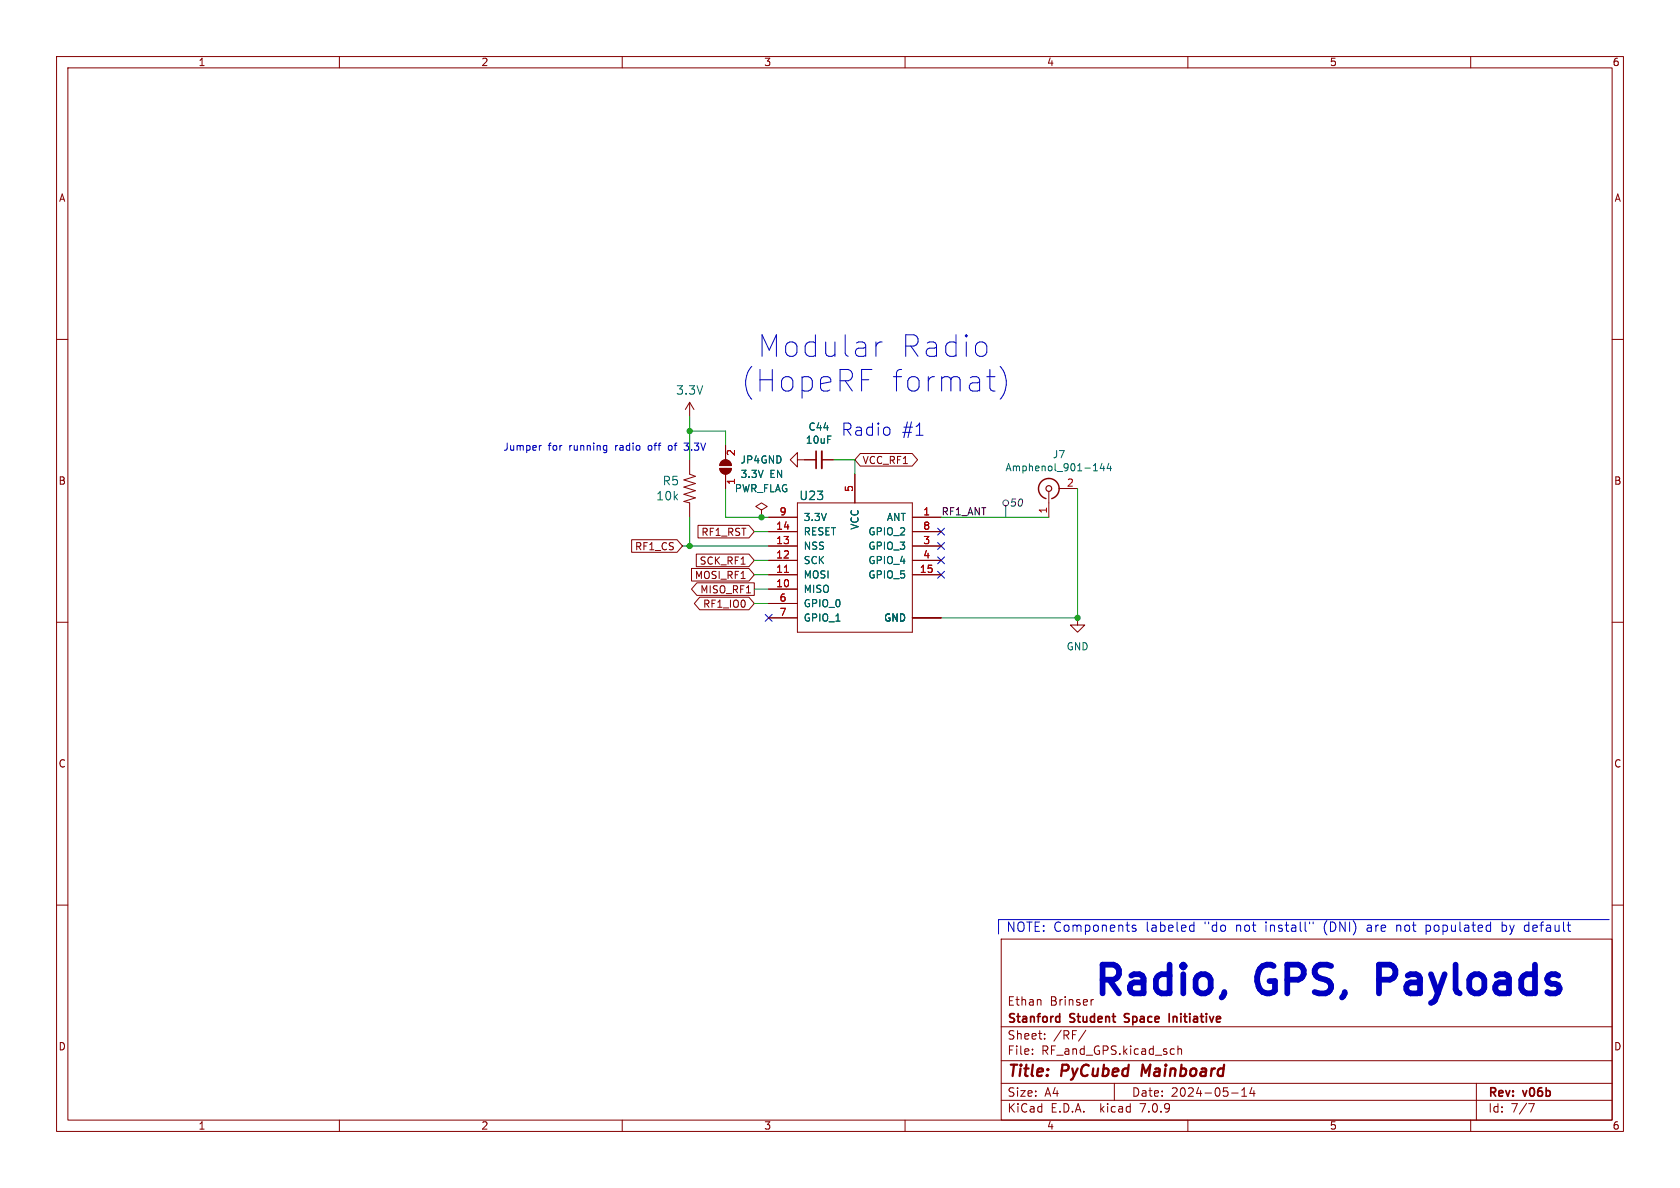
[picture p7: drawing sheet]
<svg xmlns="http://www.w3.org/2000/svg" width="297mm" height="210mm" viewBox="0 0 297 210" stroke-linecap="round" stroke-linejoin="round" font-family="sans-serif">
<g fill="none" stroke="#840000" stroke-width=".18">
<path d="M10 10h277v190h-277zM12 12h273v186h-273zM60 10v2M110 10v2M160 10v2M210 10v2M260 10v2M10 60h2M285 60h2M121.9 71.1l-.7 1.3M121.9 71.1l.8 1.3M121.9 71.1v2.6"/>
<path d="M128.3 78.7v2.6M111.7 95.4h8l.9 1.1-.9 1.1h-8zM121.9 81.3v2.5l1 .4-2 .6 2 .7-2 .6 2 .6-2 .7 2 .6-2 .6 1 .3v2.5M123.1 97.9h9.3l.9 1.2-.9 1.1h-9.3zM123.4 92.9h9l.9 1.1-.9 1.1h-9zM127.3 82.8h2a1.02 1.02 0 0 1-1 1 1.02 1.02 0 0 1-1-1zM127.6 81.6a1.02 1.02 0 0 1 1.1-.2 1.02 1.02 0 0 1 .6 .9h-2zM128.3 83.8v2.6M134.6 90.2l1-.7-1-.6-1 .6 1 .7v1.2M134.6 91.4h.1M135.9 91.4h5.1M135.9 99.1h5.1"/>
<path d="M135.9 96.5h5.1M135.9 94h5.1M141 81.3v-1.3l-1.3 1.3 1.3 1.3v-1.3h3.3M141 88.9h20.3v22.9h-20.3zM145.3 81.3h2M151.1 83.8v5.1M152.1 80.2h9.2l.9 1.1-.9 1.1h-9.2l-1-1.1zM161.3 91.4h5.1M161.3 99.1h5.1M161.3 96.5h5.1M161.3 94h5.1M185.4 86.9v4.5"/>
<path d="M187.2 86.4h3.3M10 110h2M122.2 100.5h10.2l.9 1.1-.9 1.1h-10.2zM123.2 103h10.1v2.3h-10.1l-1-1.2zM123.7 105.6h8.7l.9 1.1-.9 1.1h-8.7l-1-1.1zM135.9 104.1h5.1M135.9 101.6h5.1M135.9 109.2h5.1M135.9 106.7h5.1M161.3 101.6h5.1M161.3 109.2h5.1M190.5 109.2v1.3h1.3l-1.3 1.3-1.3-1.3h1.3"/>
<path d="M285 110h2M10 160h2M285 160h2M177 166h108v32h-108zM60 198v2M110 198v2M160 198v2M177 194.5h108M177 191.5h108M177 187.5h108M177 181.5h108M182.5 186.3v.1"/>
<path d="M182.5 185.5v.1M184.7 183.6v.1M184.7 182.8v.1M192 182.1l-1.3 2M197 191.5v3M207.5 185.4l.1 .1M207.6 186.3l-.1 .1M208.2 184.9v1.5M208.2 185.5l.3-.1 .3 .1 .1 .9M210 198v2M217.7 193.2h1.2M219.5 193.8h.9"/>
<path d="M219.5 192.7l.5-.4v1.5M221.3 192.2l-.3 1.1h.9M221.7 192.8v1M260 198v2M261 191.5v6.5M270.2 195.1h1l-.6 1.5"/>
</g>
<path d="M202 188.2l-.2 2" fill="none" stroke="#840000" stroke-width=".4"/>
<path d="M144.3 79.8v3M186.9 179.7l.4 .1M187.3 179.2v1.5M206.7 179.2v1.5M187.3 180.6l-.4 .1M198.8 180.6l.2 .1" fill="none" stroke="#840000" stroke-width=".3"/>
<path d="M138.7 101.2h.7" fill="none" stroke="#a90000" stroke-width=".18"/>
<path d="M184.9 88.1a1.81 1.81 0 0 1-1-2.8 1.81 1.81 0 0 1 3 0 1.81 1.81 0 0 1-1 2.8" fill="none" stroke="#840000" stroke-width=".25"/>
<circle cx="185.4" cy="86.4" r=".51" fill="none" stroke="#840000" stroke-width=".2"/>
<path d="M193.3 83.2h.7M193.5 82.1l.2-.1v1.2M194.8 81.9l-.3 .9h.8M195.1 82.4v.8M196 81.9l-.3 .9h.8M196.3 82.4v.8" fill="none" stroke="#006464" stroke-width=".18"/>
<path d="M145.3 79.8v3" fill="none" stroke="#840000" stroke-width=".33"/>
<g fill="#840000" stroke="#840000" stroke-width=".18">
<path d="M127.3 82.8h2a1.02 1.02 0 0 1-1 1 1.02 1.02 0 0 1-1-1z"/>
<path d="M127.6 81.6a1.02 1.02 0 0 1 1.1-.2 1.02 1.02 0 0 1 .6 .9h-2z"/>
</g>
<g fill="none" stroke="#484848" stroke-width=".18">
<path d="M177.8 89.4v2"/>
<circle cx="177.8" cy="88.9" r=".51"/>
</g>
<g fill="none" stroke="#0000c2" stroke-width=".18">
<path d="M95.7 78.7l-.3 .2M107.1 78.7l.2 .1M107.3 78.7v1.1l-.2 .2M107.3 79.5l-.2 .1M118.3 78.8l-.2 .2 .2 .5M120.9 78.3h.8l-.4 .5h.2M120.9 79.5l.6 .1M154.9 60.5v2.5M155.9 60.5a.97 .97 0 0 0-1 .7M162 76.9h1.2M173.7 60.5l.6 .3 .2 .4v1.1l-.4 .5-.4 .2M174.5 66.6h1.4"/>
<path d="M175.2 68.9l.7 .2M176.8 64.8a4.4 4.4 0 0 1 0 5.8M200.8 163.6l-.4-.1-.3 .3 .1 .2 .6 .2v.4h-.7M210.6 163.5l.5 .1M211.1 164.6h-.5M211.1 163v1.6M231.5 163v.3M232.1 163v.3M265.6 163v1.6M265.6 164.6h.1M265.7 163.5l-.1 .1M269.5 164.3l.3 .3"/>
<path d="M269.8 163.5l-.3 .4M284.5 162.6h-108v2.5"/>
</g>
<path d="M243.8 173.2h1.9M245.7 170.5h-1.9v5.1" fill="none" stroke="#0000c2" stroke-width="1"/>
<g fill="none" stroke="#009600" stroke-width=".18">
<path d="M121.9 73.7v7.6M121.9 76.2h6.4v2.5M120.6 96.5h15.3M121.9 91.4v5.1M128.3 86.4v5h7.6M133.3 94h2.6M133.3 99.1h2.6M147.3 81.3h3.8v2.5M166.4 91.4h19M190.5 86.4v22.8h-24.1M133.3 101.6h2.6M133.3 104.1h2.6"/>
<path d="M133.3 106.7h2.6"/>
</g>
<path d="M165.8 93.4l1.2 1.2M165.8 95.9l1.2 1.2M165.8 98.5l1.2 1.2M167 93.4l-1.2 1.2M167 95.9l-1.2 1.2M167 98.5l-1.2 1.2M135.3 108.6l1.2 1.2M136.5 108.6l-1.2 1.2M165.8 101l1.2 1.2M167 101l-1.2 1.2" fill="none" stroke="#000084" stroke-width=".18"/>
<g fill="#009600" stroke="#009600" stroke-width=".18">
<circle cx="190.5" cy="109.2" r=".46"/>
<circle cx="121.9" cy="76.2" r=".46"/>
<circle cx="134.6" cy="91.4" r=".46"/>
<circle cx="121.9" cy="96.5" r=".46"/>
</g>
<g font-size="7.1" fill="#0000c2">
<text x="193" y="176.3">Radio,</text>
<text x="222.6" y="176.3">GPS,</text>
<text x="246" y="176.3">Payloads</text>
</g>
<g font-size="5.3" fill="#0000c2">
<text x="133.4" y="63.5">Modular</text>
<text x="158.5" y="63.5">Radio</text>
<text x="130.8" y="69.6">(HopeRF</text>
<text x="157.2" y="69.6">format)</text>
</g>
<g font-size="3" fill="#0000c2">
<text x="148.6" y="77.2">Radio</text>
<text x="159.3" y="77.2">#1</text>
</g>
<g font-size="2.8" fill="#840000">
<text x="178" y="190.9">Title:</text>
<text x="187.7" y="190.9">PyCubed</text>
<text x="202.6" y="190.9">Mainboard</text>
</g>
<g font-size="2.3" fill="#0000c2">
<text x="177.8" y="164.9">NOTE: Components</text>
<text x="202.6" y="164.9">labeled</text>
<text x="213" y="164.9">&quot;do</text>
<text x="218.6" y="164.9">not</text>
<text x="224" y="164.9">install&quot;</text>
<text x="234.4" y="164.9">(DNI)</text>
<text x="242.1" y="164.9">are</text>
<text x="247.5" y="164.9">not</text>
<text x="252.8" y="164.9">populated</text>
<text x="266.3" y="164.9">by</text>
<text x="270.5" y="164.9">default</text>
</g>
<g font-size="2.1" fill="#006464">
<text x="119.4" y="70">3.3V</text>
<text x="115.9" y="88.7">10k</text>
<text x="117.1" y="86">R5</text>
<text x="141.2" y="88.6">U23</text>
</g>
<g font-size="2.1" fill="#840000">
<text x="178" y="178">Ethan</text>
<text x="185.6" y="178">Brinser</text>
<text x="178" y="184">Sheet:</text>
<text x="178" y="181.2">Stanford</text>
<text x="186.2" y="184">/RF/</text>
<text x="189.2" y="181.2">Student</text>
<text x="199.5" y="181.2">Space</text>
<text x="207.9" y="181.2">Initiative</text>
<text x="178" y="186.7">File:</text>
<text x="184.1" y="186.7">RF_and_GPS.kicad_sch</text>
<text x="178" y="196.9">KiCad</text>
<text x="178" y="194.1">Size:</text>
<text x="184.7" y="194.1">A4</text>
<text x="185.7" y="196.9">E.D.A.</text>
<text x="194.6" y="196.9">kicad</text>
<text x="200" y="194.1">Date:</text>
<text x="201.8" y="196.9">7.0.9</text>
<text x="207" y="194.1">2024-05-14</text>
<text x="263" y="194.3">Rev:</text>
<text x="263" y="196.9">Id:</text>
<text x="267.1" y="196.9">7/7</text>
<text x="269.4" y="194.3">v06b</text>
</g>
<g font-size="1.8" fill="#840000">
<text x="35" y="11.9">1</text>
<text x="85" y="11.9">2</text>
<text x="135" y="11.9">3</text>
<text x="185" y="11.9">4</text>
<text x="235" y="11.9">5</text>
<text x="285" y="11.9">6</text>
<text x="10.3" y="35.9">A</text>
<text x="285.3" y="35.9">A</text>
<text x="152.4" y="82.2">VCC_RF1</text>
<text x="10.3" y="85.9">B</text>
<text x="285.3" y="85.9">B</text>
<text x="123.9" y="94.9">RF1_RST</text>
<text x="112.2" y="97.5">RF1_CS</text>
<text x="123.6" y="100">SCK_RF1</text>
<text x="122.7" y="102.6">MOSI_RF1</text>
<text x="123.7" y="105.1">MISO_RF1</text>
<text x="124.2" y="107.6">RF1_IO0</text>
<text x="10.3" y="135.9">C</text>
<text x="285.3" y="135.9">C</text>
<text x="10.3" y="185.9">D</text>
<text x="285.3" y="185.9">D</text>
<text x="35" y="199.9">1</text>
<text x="85" y="199.9">2</text>
<text x="135" y="199.9">3</text>
<text x="185" y="199.9">4</text>
<text x="235" y="199.9">5</text>
<text x="285" y="199.9">6</text>
</g>
<g font-size="1.8" fill="#006464">
<text x="142.8" y="76.3">C44</text>
<text x="130.8" y="82.1">JP4 GND</text>
<text x="142.3" y="78.6">10uF</text>
<text x="177.7" y="83.5">Amphenol_901-144</text>
<text x="186" y="81.2">J7</text>
<text x="129.8" y="87.2">PWR_FLAG</text>
<text x="130.8" y="84.7">3.3V</text>
<text x="136.1" y="84.7">EN</text>
<text x="142" y="94.8">RESET</text>
<text x="142" y="92.3">3.3V</text>
<text x="152" y="93.7" transform="rotate(-90 152 93.7)">VCC</text>
<text x="153.4" y="94.8">GPIO_2</text>
<text x="156.7" y="92.3">ANT</text>
<text x="142" y="99.9">SCK</text>
<text x="142" y="97.4">NSS</text>
<text x="153.4" y="97.4">GPIO_3</text>
<text x="153.4" y="99.9">GPIO_4</text>
<text x="142" y="105">MISO</text>
<text x="142" y="102.5">MOSI</text>
<text x="142" y="107.5">GPIO_0</text>
<text x="153.4" y="102.5">GPIO_5</text>
<text x="142" y="110.1">GPIO_1</text>
<text x="156.2" y="110.1">GND</text>
<text x="188.5" y="115.2">GND</text>
</g>
<g font-size="1.8" fill="#0000c2">
<text x="88.9" y="79.8">Jumper</text>
<text x="96.9" y="79.8">for</text>
<text x="100.7" y="79.8">running</text>
<text x="109" y="79.8">radio</text>
<text x="115.1" y="79.8">off</text>
<text x="118.8" y="79.8">of</text>
<text x="121.9" y="79.8">3.3V</text>
</g>
<g font-size="1.8" fill="#a90000">
<text x="130.3" y="80.7" transform="rotate(-90 130.3 80.7)">2</text>
<text x="130.3" y="85.8" transform="rotate(-90 130.3 85.8)">1</text>
<text x="150.9" y="87.1" transform="rotate(-90 150.9 87.1)">5</text>
<text x="188.5" y="86.1">2</text>
<text x="137.1" y="93.7">14</text>
<text x="137.7" y="91.2">9</text>
<text x="163.1" y="91.2">1</text>
<text x="163.1" y="93.7">8</text>
<text x="185.2" y="90.9" transform="rotate(-90 185.2 90.9)">1</text>
<text x="137.1" y="101.3">11</text>
<text x="137.1" y="98.8">12</text>
<text x="137.1" y="96.3">13</text>
<text x="162.5" y="101.3">15</text>
<text x="163.1" y="96.3">3</text>
<text x="163.1" y="98.8">4</text>
<text x="137.1" y="103.9">10</text>
<text x="137.7" y="106.4">6</text>
<text x="137.7" y="109">7</text>
</g>
<text font-size="1.8" fill="#484848" x="178.4" y="89.8">50</text>
<text font-size="1.8" fill="#0f0f0f" x="166.4" y="91.2">RF1_ANT</text>
</svg>
